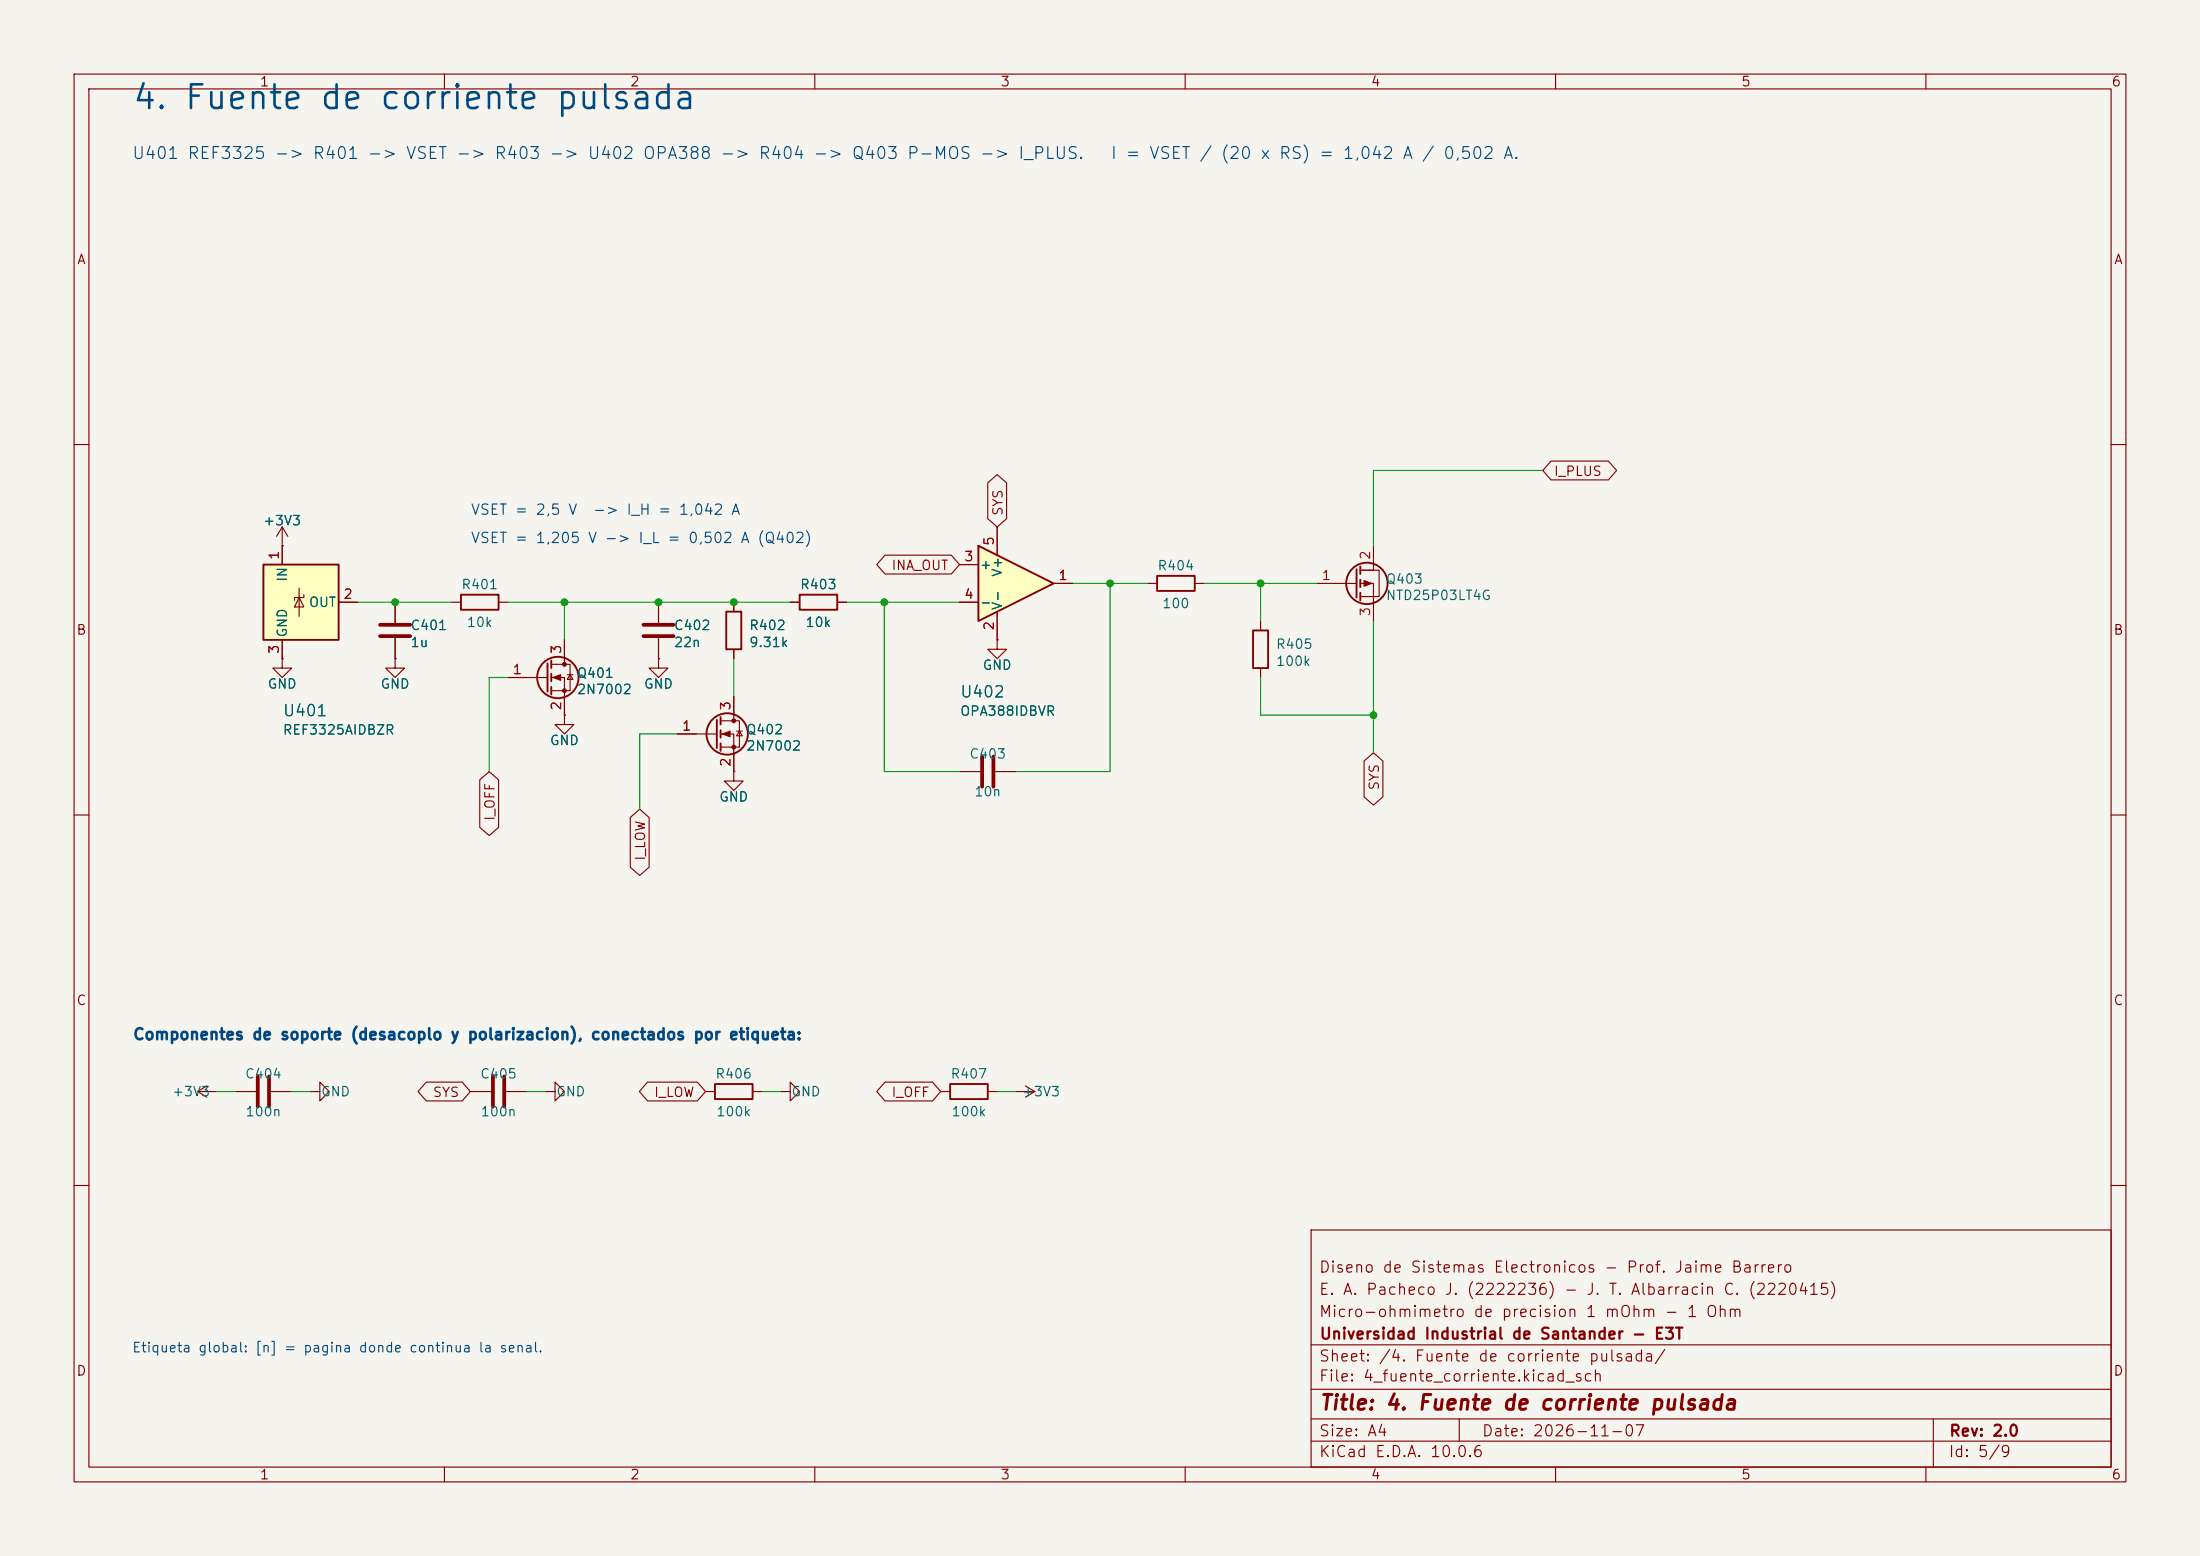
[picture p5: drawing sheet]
(kicad_sch
 (version 20260306)
 (generator "eeschema")
 (generator_version "10.0")
 (paper "A4")
 (title_block
  (title "4. Fuente de corriente pulsada")
  (date "2026-11-07")
  (rev "2.0")
  (company "Universidad Industrial de Santander - E3T")
  (comment 1 "Micro-ohmimetro de precision 1 mOhm - 1 Ohm")
  (comment 2 "E. A. Pacheco J. (2222236) - J. T. Albarracin C. (2220415)")
  (comment 3 "Diseno de Sistemas Electronicos - Prof. Jaime Barrero"))
 (lib_symbols
  (symbol "Reference_Voltage:REF3025"
   (pin_names
    (offset 0.254)) (exclude_from_sim no) (in_bom yes) (on_board yes)
   (in_pos_files yes)
   (duplicate_pin_numbers_are_jumpers no)
   (property "Reference" "U" (at 0 6.35 0) (show_name no) (do_not_autoplace no) (effects (font (size 1.27 1.27))))
   (property "Value" "REF3025" (at 2.54 -6.35 0) (show_name no) (do_not_autoplace no) (effects (font (size 1.27 1.27)
    (italic yes))))
   (property "Footprint" "Package_TO_SOT_SMD:SOT-23" (at 0 -11.43 0) (show_name no) (do_not_autoplace no) (hide yes) (effects (font (size 1.27 1.27)
    (italic yes))))
   (property "Datasheet" "http://www.ti.com/lit/ds/symlink/ref3033.pdf" (at 2.54 -8.89 0) (show_name no) (do_not_autoplace no) (hide yes) (effects (font (size 1.27 1.27)
    (italic yes))))
   (property "Description" "2.500V 50-ppm/°C Max, 50-μA, CMOS Voltage Reference, SOT-23-3" (at 0 0 0) (show_name no) (do_not_autoplace no) (hide yes) (effects (font (size 1.27 1.27))))
   (symbol "REF3025_0_1"
    (rectangle (start -5.08 5.08) (end 5.08 -5.08) (stroke (width 0.254) (type default)) (fill (type background)))
    (polyline (pts (xy -0.889 -0.635) (xy 0.381 -0.635) (xy -0.254 0.635) (xy -0.889 -0.635)) (stroke (width 0) (type default)) (fill (type none)))
    (polyline (pts (xy -0.254 1.905) (xy -0.254 -1.905)) (stroke (width 0) (type default)) (fill (type none)))
    (polyline (pts (xy 0.381 1.016) (xy 0.381 0.635) (xy -0.889 0.635) (xy -0.889 0.254)) (stroke (width 0) (type default)) (fill (type none))))
   (symbol "REF3025_1_1"
    (pin power_in line (at -2.54 7.62 270) (length 2.54) (name "IN" (effects (font (size 1.27 1.27)))) (number "1" (effects (font (size 1.27 1.27)))))
    (pin power_out line (at 7.62 0 180) (length 2.54) (name "OUT" (effects (font (size 1.27 1.27)))) (number "2" (effects (font (size 1.27 1.27)))))
    (pin power_in line (at -2.54 -7.62 90) (length 2.54) (name "GND" (effects (font (size 1.27 1.27)))) (number "3" (effects (font (size 1.27 1.27))))))
   (embedded_fonts no))
  (symbol "power:+3V3"
   (power global)
   (pin_numbers (hide yes))
   (pin_names
    (offset 0) (hide yes)) (exclude_from_sim no) (in_bom yes) (on_board yes)
   (in_pos_files yes)
   (duplicate_pin_numbers_are_jumpers no)
   (property "Reference" "#PWR" (at 0 -3.81 0) (show_name no) (do_not_autoplace no) (hide yes) (effects (font (size 1.27 1.27))))
   (property "Value" "+3V3" (at 0 3.556 0) (show_name no) (do_not_autoplace no) (effects (font (size 1.27 1.27))))
   (property "Footprint" "" (at 0 0 0) (show_name no) (do_not_autoplace no) (hide yes) (effects (font (size 1.27 1.27))))
   (property "Datasheet" "" (at 0 0 0) (show_name no) (do_not_autoplace no) (hide yes) (effects (font (size 1.27 1.27))))
   (property "Description" "Power symbol creates a global label with name \"+3V3\"" (at 0 0 0) (show_name no) (do_not_autoplace no) (hide yes) (effects (font (size 1.27 1.27))))
   (symbol "+3V3_0_1"
    (polyline (pts (xy -0.762 1.27) (xy 0 2.54)) (stroke (width 0) (type default)) (fill (type none)))
    (polyline (pts (xy 0 2.54) (xy 0.762 1.27)) (stroke (width 0) (type default)) (fill (type none)))
    (polyline (pts (xy 0 0) (xy 0 2.54)) (stroke (width 0) (type default)) (fill (type none))))
   (symbol "+3V3_1_1"
    (pin power_in line (at 0 0 90) (length 0) (name "" (effects (font (size 1.27 1.27)))) (number "1" (effects (font (size 1.27 1.27))))))
   (embedded_fonts no))
  (symbol "power:GND"
   (power global)
   (pin_numbers (hide yes))
   (pin_names
    (offset 0) (hide yes)) (exclude_from_sim no) (in_bom yes) (on_board yes)
   (in_pos_files yes)
   (duplicate_pin_numbers_are_jumpers no)
   (property "Reference" "#PWR" (at 0 -6.35 0) (show_name no) (do_not_autoplace no) (hide yes) (effects (font (size 1.27 1.27))))
   (property "Value" "GND" (at 0 -3.81 0) (show_name no) (do_not_autoplace no) (effects (font (size 1.27 1.27))))
   (property "Footprint" "" (at 0 0 0) (show_name no) (do_not_autoplace no) (hide yes) (effects (font (size 1.27 1.27))))
   (property "Datasheet" "" (at 0 0 0) (show_name no) (do_not_autoplace no) (hide yes) (effects (font (size 1.27 1.27))))
   (property "Description" "Power symbol creates a global label with name \"GND\" , ground" (at 0 0 0) (show_name no) (do_not_autoplace no) (hide yes) (effects (font (size 1.27 1.27))))
   (symbol "GND_0_1"
    (polyline (pts (xy 0 0) (xy 0 -1.27) (xy 1.27 -1.27) (xy 0 -2.54) (xy -1.27 -1.27) (xy 0 -1.27)) (stroke (width 0) (type default)) (fill (type none))))
   (symbol "GND_1_1"
    (pin power_in line (at 0 0 270) (length 0) (name "" (effects (font (size 1.27 1.27)))) (number "1" (effects (font (size 1.27 1.27))))))
   (embedded_fonts no))
  (symbol "Device:C"
   (pin_numbers (hide yes))
   (pin_names
    (offset 0.254)) (exclude_from_sim no) (in_bom yes) (on_board yes)
   (in_pos_files yes)
   (duplicate_pin_numbers_are_jumpers no)
   (property "Reference" "C" (at 0.635 2.54 0) (show_name no) (do_not_autoplace no) (effects (font (size 1.27 1.27)) (justify left)))
   (property "Value" "C" (at 0.635 -2.54 0) (show_name no) (do_not_autoplace no) (effects (font (size 1.27 1.27)) (justify left)))
   (property "Footprint" "" (at 0.9652 -3.81 0) (show_name no) (do_not_autoplace no) (hide yes) (effects (font (size 1.27 1.27))))
   (property "Datasheet" "" (at 0 0 0) (show_name no) (do_not_autoplace no) (hide yes) (effects (font (size 1.27 1.27))))
   (property "Description" "Unpolarized capacitor" (at 0 0 0) (show_name no) (do_not_autoplace no) (hide yes) (effects (font (size 1.27 1.27))))
   (symbol "C_0_1"
    (polyline (pts (xy -2.032 0.762) (xy 2.032 0.762)) (stroke (width 0.508) (type default)) (fill (type none)))
    (polyline (pts (xy -2.032 -0.762) (xy 2.032 -0.762)) (stroke (width 0.508) (type default)) (fill (type none))))
   (symbol "C_1_1"
    (pin passive line (at 0 3.81 270) (length 2.794) (name "" (effects (font (size 1.27 1.27)))) (number "1" (effects (font (size 1.27 1.27)))))
    (pin passive line (at 0 -3.81 90) (length 2.794) (name "" (effects (font (size 1.27 1.27)))) (number "2" (effects (font (size 1.27 1.27))))))
   (embedded_fonts no))
  (symbol "Device:R"
   (pin_numbers (hide yes))
   (pin_names
    (offset 0)) (exclude_from_sim no) (in_bom yes) (on_board yes)
   (in_pos_files yes)
   (duplicate_pin_numbers_are_jumpers no)
   (property "Reference" "R" (at 2.032 0 90) (show_name no) (do_not_autoplace no) (effects (font (size 1.27 1.27))))
   (property "Value" "R" (at 0 0 90) (show_name no) (do_not_autoplace no) (effects (font (size 1.27 1.27))))
   (property "Footprint" "" (at -1.778 0 90) (show_name no) (do_not_autoplace no) (hide yes) (effects (font (size 1.27 1.27))))
   (property "Datasheet" "" (at 0 0 0) (show_name no) (do_not_autoplace no) (hide yes) (effects (font (size 1.27 1.27))))
   (property "Description" "Resistor" (at 0 0 0) (show_name no) (do_not_autoplace no) (hide yes) (effects (font (size 1.27 1.27))))
   (symbol "R_0_1"
    (rectangle (start -1.016 -2.54) (end 1.016 2.54) (stroke (width 0.254) (type default)) (fill (type none))))
   (symbol "R_1_1"
    (pin passive line (at 0 3.81 270) (length 1.27) (name "" (effects (font (size 1.27 1.27)))) (number "1" (effects (font (size 1.27 1.27)))))
    (pin passive line (at 0 -3.81 90) (length 1.27) (name "" (effects (font (size 1.27 1.27)))) (number "2" (effects (font (size 1.27 1.27))))))
   (embedded_fonts no))
  (symbol "Transistor_FET:2N7002"
   (pin_names
    (offset 0) (hide yes)) (exclude_from_sim no) (in_bom yes) (on_board yes)
   (in_pos_files yes)
   (duplicate_pin_numbers_are_jumpers no)
   (property "Reference" "Q" (at 5.08 1.905 0) (show_name no) (do_not_autoplace no) (effects (font (size 1.27 1.27)) (justify left)))
   (property "Value" "2N7002" (at 5.08 0 0) (show_name no) (do_not_autoplace no) (effects (font (size 1.27 1.27)) (justify left)))
   (property "Footprint" "Package_TO_SOT_SMD:SOT-23" (at 5.08 -1.905 0) (show_name no) (do_not_autoplace no) (hide yes) (effects (font (size 1.27 1.27)
    (italic yes)) (justify left)))
   (property "Datasheet" "https://www.onsemi.com/pub/Collateral/NDS7002A-D.PDF" (at 5.08 -3.81 0) (show_name no) (do_not_autoplace no) (hide yes) (effects (font (size 1.27 1.27)) (justify left)))
   (property "Description" "0.115A Id, 60V Vds, N-Channel MOSFET, SOT-23" (at 0 0 0) (show_name no) (do_not_autoplace no) (hide yes) (effects (font (size 1.27 1.27))))
   (symbol "2N7002_0_1"
    (polyline (pts (xy 0.254 1.905) (xy 0.254 -1.905)) (stroke (width 0.254) (type default)) (fill (type none)))
    (polyline (pts (xy 0.254 0) (xy -2.54 0)) (stroke (width 0) (type default)) (fill (type none)))
    (polyline (pts (xy 0.762 2.286) (xy 0.762 1.27)) (stroke (width 0.254) (type default)) (fill (type none)))
    (polyline (pts (xy 0.762 0.508) (xy 0.762 -0.508)) (stroke (width 0.254) (type default)) (fill (type none)))
    (polyline (pts (xy 0.762 -1.27) (xy 0.762 -2.286)) (stroke (width 0.254) (type default)) (fill (type none)))
    (polyline (pts (xy 0.762 -1.778) (xy 3.302 -1.778) (xy 3.302 1.778) (xy 0.762 1.778)) (stroke (width 0) (type default)) (fill (type none)))
    (polyline (pts (xy 1.016 0) (xy 2.032 0.381) (xy 2.032 -0.381) (xy 1.016 0)) (stroke (width 0) (type default)) (fill (type outline)))
    (circle (center 1.651 0) (radius 2.794) (stroke (width 0.254) (type default)) (fill (type none)))
    (polyline (pts (xy 2.54 2.54) (xy 2.54 1.778)) (stroke (width 0) (type default)) (fill (type none)))
    (circle (center 2.54 1.778) (radius 0.254) (stroke (width 0) (type default)) (fill (type outline)))
    (circle (center 2.54 -1.778) (radius 0.254) (stroke (width 0) (type default)) (fill (type outline)))
    (polyline (pts (xy 2.54 -2.54) (xy 2.54 0) (xy 0.762 0)) (stroke (width 0) (type default)) (fill (type none)))
    (polyline (pts (xy 2.921 0.381) (xy 3.683 0.381)) (stroke (width 0) (type default)) (fill (type none)))
    (polyline (pts (xy 3.302 0.381) (xy 2.921 -0.254) (xy 3.683 -0.254) (xy 3.302 0.381)) (stroke (width 0) (type default)) (fill (type none))))
   (symbol "2N7002_1_1"
    (pin input line (at -5.08 0 0) (length 2.54) (name "G" (effects (font (size 1.27 1.27)))) (number "1" (effects (font (size 1.27 1.27)))))
    (pin passive line (at 2.54 -5.08 90) (length 2.54) (name "S" (effects (font (size 1.27 1.27)))) (number "2" (effects (font (size 1.27 1.27)))))
    (pin passive line (at 2.54 5.08 270) (length 2.54) (name "D" (effects (font (size 1.27 1.27)))) (number "3" (effects (font (size 1.27 1.27))))))
   (embedded_fonts no))
  (symbol "Amplifier_Operational:OPA333xxDBV"
   (pin_names
    (offset 0.127)) (exclude_from_sim no) (in_bom yes) (on_board yes)
   (in_pos_files yes)
   (duplicate_pin_numbers_are_jumpers no)
   (property "Reference" "U" (at -1.27 6.35 0) (show_name no) (do_not_autoplace no) (effects (font (size 1.27 1.27)) (justify left)))
   (property "Value" "OPA333xxDBV" (at -1.27 3.81 0) (show_name no) (do_not_autoplace no) (effects (font (size 1.27 1.27)) (justify left)))
   (property "Footprint" "Package_TO_SOT_SMD:SOT-23-5" (at -2.54 -5.08 0) (show_name no) (do_not_autoplace no) (hide yes) (effects (font (size 1.27 1.27)) (justify left)))
   (property "Datasheet" "http://www.ti.com/lit/ds/symlink/opa333.pdf" (at 0 5.08 0) (show_name no) (do_not_autoplace no) (hide yes) (effects (font (size 1.27 1.27))))
   (property "Description" "Single 1.8V, microPower, CMOS Operational Amplifiers, Zero-Drift Series, SOT-23-5" (at 0 0 0) (show_name no) (do_not_autoplace no) (hide yes) (effects (font (size 1.27 1.27))))
   (symbol "OPA333xxDBV_0_1"
    (polyline (pts (xy -5.08 5.08) (xy 5.08 0) (xy -5.08 -5.08) (xy -5.08 5.08)) (stroke (width 0.254) (type default)) (fill (type background)))
    (pin power_in line (at -2.54 -7.62 90) (length 3.81) (name "V-" (effects (font (size 1.27 1.27)))) (number "2" (effects (font (size 1.27 1.27)))))
    (pin power_in line (at -2.54 7.62 270) (length 3.81) (name "V+" (effects (font (size 1.27 1.27)))) (number "5" (effects (font (size 1.27 1.27))))))
   (symbol "OPA333xxDBV_1_1"
    (pin output line (at 7.62 0 180) (length 2.54) (name "" (effects (font (size 1.27 1.27)))) (number "1" (effects (font (size 1.27 1.27)))))
    (pin input line (at -7.62 2.54 0) (length 2.54) (name "+" (effects (font (size 1.27 1.27)))) (number "3" (effects (font (size 1.27 1.27)))))
    (pin input line (at -7.62 -2.54 0) (length 2.54) (name "-" (effects (font (size 1.27 1.27)))) (number "4" (effects (font (size 1.27 1.27))))))
   (embedded_fonts no))
  (symbol "microohm:Q_PMOS_GDS_DPAK"
   (pin_names
    (offset 0) (hide yes)) (exclude_from_sim no) (in_bom yes) (on_board yes)
   (in_pos_files yes)
   (duplicate_pin_numbers_are_jumpers no)
   (property "Reference" "Q" (at 5.08 1.27 0) (show_name no) (do_not_autoplace no) (effects (font (size 1.27 1.27))))
   (property "Value" "NTD25P03LT4G" (at 5.08 -1.27 0) (show_name no) (do_not_autoplace no) (effects (font (size 1.27 1.27))))
   (property "Footprint" "Package_TO_SOT_SMD:TO-252-2" (at 5.08 -3.81 0) (show_name no) (do_not_autoplace no) (hide yes) (effects (font (size 1.27 1.27))))
   (property "Datasheet" "https://www.onsemi.com/pdf/datasheet/ntd25p03l-d.pdf" (at 5.08 -6.35 0) (show_name no) (do_not_autoplace no) (hide yes) (effects (font (size 1.27 1.27))))
   (property "Description" "P-MOSFET -30 V, logic level, DPAK (1=G, 2=D/tab, 3=S)" (at 0 0 0) (show_name no) (do_not_autoplace no) (hide yes) (effects (font (size 1.27 1.27))))
   (symbol "Q_PMOS_GDS_DPAK_0_1"
    (polyline (pts (xy 0.254 1.905) (xy 0.254 -1.905)) (stroke (width 0.254) (type default)) (fill (type none)))
    (polyline (pts (xy 0.254 0) (xy -2.54 0)) (stroke (width 0) (type default)) (fill (type none)))
    (polyline (pts (xy 0.762 2.286) (xy 0.762 1.27)) (stroke (width 0.254) (type default)) (fill (type none)))
    (polyline (pts (xy 0.762 0.508) (xy 0.762 -0.508)) (stroke (width 0.254) (type default)) (fill (type none)))
    (polyline (pts (xy 0.762 -1.27) (xy 0.762 -2.286)) (stroke (width 0.254) (type default)) (fill (type none)))
    (polyline (pts (xy 0.762 -1.778) (xy 3.302 -1.778) (xy 3.302 1.778) (xy 0.762 1.778)) (stroke (width 0) (type default)) (fill (type none)))
    (circle (center 1.651 0) (radius 2.794) (stroke (width 0.254) (type default)) (fill (type none)))
    (polyline (pts (xy 2.286 0) (xy 1.27 0.381) (xy 1.27 -0.381) (xy 2.286 0)) (stroke (width 0) (type default)) (fill (type outline)))
    (polyline (pts (xy 2.54 2.54) (xy 2.54 1.778) (xy 0.762 1.778)) (stroke (width 0) (type default)) (fill (type none)))
    (polyline (pts (xy 2.54 -2.54) (xy 2.54 0) (xy 0.762 0)) (stroke (width 0) (type default)) (fill (type none))))
   (symbol "Q_PMOS_GDS_DPAK_1_1"
    (pin input line (at -5.08 0 0) (length 2.54) (name "G" (effects (font (size 1.27 1.27)))) (number "1" (effects (font (size 1.27 1.27)))))
    (pin passive line (at 2.54 5.08 270) (length 2.54) (name "D" (effects (font (size 1.27 1.27)))) (number "2" (effects (font (size 1.27 1.27)))))
    (pin passive line (at 2.54 -5.08 90) (length 2.54) (name "S" (effects (font (size 1.27 1.27)))) (number "3" (effects (font (size 1.27 1.27))))))
   (embedded_fonts no)))
 (junction
  (at 53.340 81.280)
  (diameter 0)
  (color 0 0 0 0))
 (junction
  (at 76.200 81.280)
  (diameter 0)
  (color 0 0 0 0))
 (junction
  (at 119.380 81.280)
  (diameter 0)
  (color 0 0 0 0))
 (junction
  (at 149.860 78.740)
  (diameter 0)
  (color 0 0 0 0))
 (junction
  (at 170.180 78.740)
  (diameter 0)
  (color 0 0 0 0))
 (junction
  (at 185.420 96.520)
  (diameter 0)
  (color 0 0 0 0))
 (junction
  (at 88.900 81.280)
  (diameter 0)
  (color 0 0 0 0))
 (junction
  (at 99.060 81.280)
  (diameter 0)
  (color 0 0 0 0))
 (wire
  (pts (xy 48.260 81.280) (xy 53.340 81.280))
  (stroke (width 0) (type default)))
 (wire
  (pts (xy 68.580 81.280) (xy 76.200 81.280))
  (stroke (width 0) (type default)))
 (wire
  (pts (xy 76.200 86.360) (xy 76.200 81.280))
  (stroke (width 0) (type default)))
 (wire
  (pts (xy 68.580 91.440) (xy 66.040 91.440))
  (stroke (width 0) (type default)))
 (wire
  (pts (xy 66.040 91.440) (xy 66.040 104.140))
  (stroke (width 0) (type default)))
 (wire
  (pts (xy 99.060 88.900) (xy 99.060 93.980))
  (stroke (width 0) (type default)))
 (wire
  (pts (xy 91.440 99.060) (xy 86.360 99.060))
  (stroke (width 0) (type default)))
 (wire
  (pts (xy 86.360 99.060) (xy 86.360 109.220))
  (stroke (width 0) (type default)))
 (wire
  (pts (xy 114.300 81.280) (xy 119.380 81.280))
  (stroke (width 0) (type default)))
 (wire
  (pts (xy 119.380 81.280) (xy 119.380 104.140))
  (stroke (width 0) (type default)))
 (wire
  (pts (xy 119.380 104.140) (xy 129.540 104.140))
  (stroke (width 0) (type default)))
 (wire
  (pts (xy 137.160 104.140) (xy 149.860 104.140))
  (stroke (width 0) (type default)))
 (wire
  (pts (xy 149.860 104.140) (xy 149.860 78.740))
  (stroke (width 0) (type default)))
 (wire
  (pts (xy 144.780 78.740) (xy 149.860 78.740))
  (stroke (width 0) (type default)))
 (wire
  (pts (xy 162.560 78.740) (xy 170.180 78.740))
  (stroke (width 0) (type default)))
 (wire
  (pts (xy 170.180 78.740) (xy 170.180 83.820))
  (stroke (width 0) (type default)))
 (wire
  (pts (xy 185.420 73.660) (xy 185.420 63.500))
  (stroke (width 0) (type default)))
 (wire
  (pts (xy 185.420 63.500) (xy 208.280 63.500))
  (stroke (width 0) (type default)))
 (wire
  (pts (xy 185.420 83.820) (xy 185.420 96.520))
  (stroke (width 0) (type default)))
 (wire
  (pts (xy 170.180 91.440) (xy 170.180 96.520))
  (stroke (width 0) (type default)))
 (wire
  (pts (xy 170.180 96.520) (xy 185.420 96.520))
  (stroke (width 0) (type default)))
 (wire
  (pts (xy 53.340 81.280) (xy 60.960 81.280))
  (stroke (width 0) (type default)))
 (wire
  (pts (xy 76.200 81.280) (xy 88.900 81.280))
  (stroke (width 0) (type default)))
 (wire
  (pts (xy 119.380 81.280) (xy 129.540 81.280))
  (stroke (width 0) (type default)))
 (wire
  (pts (xy 149.860 78.740) (xy 154.940 78.740))
  (stroke (width 0) (type default)))
 (wire
  (pts (xy 170.180 78.740) (xy 177.800 78.740))
  (stroke (width 0) (type default)))
 (wire
  (pts (xy 185.420 96.520) (xy 185.420 101.600))
  (stroke (width 0) (type default)))
 (wire
  (pts (xy 99.060 81.280) (xy 106.680 81.280))
  (stroke (width 0) (type default)))
 (wire
  (pts (xy 88.900 81.280) (xy 99.060 81.280))
  (stroke (width 0) (type default)))
 (symbol
  (lib_id "Reference_Voltage:REF3025")
  (at 40.640 81.280 0)
  (unit 1)
  (body_style 1)
  (exclude_from_sim no)
  (in_bom yes)
  (on_board yes)
  (in_pos_files yes)
  (dnp no)
  (property "Reference" "U401" (at 38.100 95.900 0) (effects (font (size 1.524 1.524)) (justify left)))
  (property "Value" "REF3325AIDBZR" (at 38.100 98.500 0) (effects (font (size 1.27 1.27)) (justify left)))
  (property "Footprint" "Package_TO_SOT_SMD:SOT-23" (at 40.640 81.280 0) (hide yes) (effects (font (size 1.27 1.27))))
  (property "Datasheet" "https://www.ti.com/lit/ds/symlink/ref3325.pdf" (at 40.640 81.280 0) (hide yes) (effects (font (size 1.27 1.27))))
  (property "Description" "Referencia 2,5 V +-0,15 %, 30 ppm/C" (at 40.640 81.280 0) (hide yes) (effects (font (size 1.27 1.27))))
  (property "MPN" "REF3325AIDBZR" (at 40.640 81.280 0) (hide yes) (effects (font (size 1.27 1.27))))
  (pin "1")
  (pin "2")
  (pin "3"))
 (symbol
  (lib_id "power:+3V3")
  (at 38.100 73.660 0)
  (unit 1)
  (body_style 1)
  (exclude_from_sim no)
  (in_bom no)
  (on_board yes)
  (in_pos_files yes)
  (dnp no)
  (property "Reference" "#PWR042" (at 38.100 73.660 0) (hide yes) (effects (font (size 1.27 1.27))))
  (property "Value" "+3V3" (at 38.100 70.260 0) (effects (font (size 1.27 1.27))))
  (property "Footprint" "" (at 38.100 73.660 0) (hide yes) (effects (font (size 1.27 1.27))))
  (property "Datasheet" "" (at 38.100 73.660 0) (hide yes) (effects (font (size 1.27 1.27))))
  (property "Description" "" (at 38.100 73.660 0) (hide yes) (effects (font (size 1.27 1.27))))
  (pin "1"))
 (symbol
  (lib_id "power:GND")
  (at 38.100 88.900 0)
  (unit 1)
  (body_style 1)
  (exclude_from_sim no)
  (in_bom no)
  (on_board yes)
  (in_pos_files yes)
  (dnp no)
  (property "Reference" "#PWR043" (at 38.100 88.900 0) (hide yes) (effects (font (size 1.27 1.27))))
  (property "Value" "GND" (at 38.100 92.300 0) (effects (font (size 1.27 1.27))))
  (property "Footprint" "" (at 38.100 88.900 0) (hide yes) (effects (font (size 1.27 1.27))))
  (property "Datasheet" "" (at 38.100 88.900 0) (hide yes) (effects (font (size 1.27 1.27))))
  (property "Description" "" (at 38.100 88.900 0) (hide yes) (effects (font (size 1.27 1.27))))
  (pin "1"))
 (symbol
  (lib_id "Device:C")
  (at 53.340 85.090 0)
  (unit 1)
  (body_style 1)
  (exclude_from_sim no)
  (in_bom yes)
  (on_board yes)
  (in_pos_files yes)
  (dnp no)
  (property "Reference" "C401" (at 55.340 84.390 0) (effects (font (size 1.27 1.27)) (justify left)))
  (property "Value" "1u" (at 55.340 86.690 0) (effects (font (size 1.27 1.27)) (justify left)))
  (property "Footprint" "Capacitor_SMD:C_0603_1608Metric" (at 53.340 85.090 0) (hide yes) (effects (font (size 1.27 1.27))))
  (property "Datasheet" "" (at 53.340 85.090 0) (hide yes) (effects (font (size 1.27 1.27))))
  (property "Description" "X7R" (at 53.340 85.090 0) (hide yes) (effects (font (size 1.27 1.27))))
  (pin "1")
  (pin "2"))
 (symbol
  (lib_id "power:GND")
  (at 53.340 88.900 0)
  (unit 1)
  (body_style 1)
  (exclude_from_sim no)
  (in_bom no)
  (on_board yes)
  (in_pos_files yes)
  (dnp no)
  (property "Reference" "#PWR044" (at 53.340 88.900 0) (hide yes) (effects (font (size 1.27 1.27))))
  (property "Value" "GND" (at 53.340 92.300 0) (effects (font (size 1.27 1.27))))
  (property "Footprint" "" (at 53.340 88.900 0) (hide yes) (effects (font (size 1.27 1.27))))
  (property "Datasheet" "" (at 53.340 88.900 0) (hide yes) (effects (font (size 1.27 1.27))))
  (property "Description" "" (at 53.340 88.900 0) (hide yes) (effects (font (size 1.27 1.27))))
  (pin "1"))
 (symbol
  (lib_id "Device:R")
  (at 64.770 81.280 90)
  (unit 1)
  (body_style 1)
  (exclude_from_sim no)
  (in_bom yes)
  (on_board yes)
  (in_pos_files yes)
  (dnp no)
  (property "Reference" "R401" (at 64.770 78.880 270) (effects (font (size 1.27 1.27))))
  (property "Value" "10k" (at 64.770 83.980 270) (effects (font (size 1.27 1.27))))
  (property "Footprint" "Resistor_SMD:R_0603_1608Metric" (at 64.770 81.280 270) (hide yes) (effects (font (size 1.27 1.27))))
  (property "Datasheet" "" (at 64.770 81.280 270) (hide yes) (effects (font (size 1.27 1.27))))
  (property "Description" "Thin film 0,1 % (R_VSET)" (at 64.770 81.280 270) (hide yes) (effects (font (size 1.27 1.27))))
  (pin "1")
  (pin "2"))
 (symbol
  (lib_id "Transistor_FET:2N7002")
  (at 73.660 91.440 0)
  (unit 1)
  (body_style 1)
  (exclude_from_sim no)
  (in_bom yes)
  (on_board yes)
  (in_pos_files yes)
  (dnp no)
  (property "Reference" "Q401" (at 77.800 90.840 0) (effects (font (size 1.27 1.27)) (justify left)))
  (property "Value" "2N7002" (at 77.800 93.040 0) (effects (font (size 1.27 1.27)) (justify left)))
  (property "Footprint" "Package_TO_SOT_SMD:SOT-23" (at 73.660 91.440 0) (hide yes) (effects (font (size 1.27 1.27))))
  (property "Datasheet" "https://www.onsemi.com/pdf/datasheet/nds7002a-d.pdf" (at 73.660 91.440 0) (hide yes) (effects (font (size 1.27 1.27))))
  (property "Description" "Q_OFF: corriente apagada por defecto" (at 73.660 91.440 0) (hide yes) (effects (font (size 1.27 1.27))))
  (property "MPN" "2N7002" (at 73.660 91.440 0) (hide yes) (effects (font (size 1.27 1.27))))
  (pin "1")
  (pin "2")
  (pin "3"))
 (symbol
  (lib_id "power:GND")
  (at 76.200 96.520 0)
  (unit 1)
  (body_style 1)
  (exclude_from_sim no)
  (in_bom no)
  (on_board yes)
  (in_pos_files yes)
  (dnp no)
  (property "Reference" "#PWR045" (at 76.200 96.520 0) (hide yes) (effects (font (size 1.27 1.27))))
  (property "Value" "GND" (at 76.200 99.920 0) (effects (font (size 1.27 1.27))))
  (property "Footprint" "" (at 76.200 96.520 0) (hide yes) (effects (font (size 1.27 1.27))))
  (property "Datasheet" "" (at 76.200 96.520 0) (hide yes) (effects (font (size 1.27 1.27))))
  (property "Description" "" (at 76.200 96.520 0) (hide yes) (effects (font (size 1.27 1.27))))
  (pin "1"))
 (symbol
  (lib_id "Device:C")
  (at 88.900 85.090 0)
  (unit 1)
  (body_style 1)
  (exclude_from_sim no)
  (in_bom yes)
  (on_board yes)
  (in_pos_files yes)
  (dnp no)
  (property "Reference" "C402" (at 90.900 84.390 0) (effects (font (size 1.27 1.27)) (justify left)))
  (property "Value" "22n" (at 90.900 86.690 0) (effects (font (size 1.27 1.27)) (justify left)))
  (property "Footprint" "Capacitor_SMD:C_0603_1608Metric" (at 88.900 85.090 0) (hide yes) (effects (font (size 1.27 1.27))))
  (property "Datasheet" "" (at 88.900 85.090 0) (hide yes) (effects (font (size 1.27 1.27))))
  (property "Description" "C0G (arranque suave)" (at 88.900 85.090 0) (hide yes) (effects (font (size 1.27 1.27))))
  (pin "1")
  (pin "2"))
 (symbol
  (lib_id "power:GND")
  (at 88.900 88.900 0)
  (unit 1)
  (body_style 1)
  (exclude_from_sim no)
  (in_bom no)
  (on_board yes)
  (in_pos_files yes)
  (dnp no)
  (property "Reference" "#PWR046" (at 88.900 88.900 0) (hide yes) (effects (font (size 1.27 1.27))))
  (property "Value" "GND" (at 88.900 92.300 0) (effects (font (size 1.27 1.27))))
  (property "Footprint" "" (at 88.900 88.900 0) (hide yes) (effects (font (size 1.27 1.27))))
  (property "Datasheet" "" (at 88.900 88.900 0) (hide yes) (effects (font (size 1.27 1.27))))
  (property "Description" "" (at 88.900 88.900 0) (hide yes) (effects (font (size 1.27 1.27))))
  (pin "1"))
 (symbol
  (lib_id "Device:R")
  (at 99.060 85.090 0)
  (unit 1)
  (body_style 1)
  (exclude_from_sim no)
  (in_bom yes)
  (on_board yes)
  (in_pos_files yes)
  (dnp no)
  (property "Reference" "R402" (at 101.060 84.390 0) (effects (font (size 1.27 1.27)) (justify left)))
  (property "Value" "9.31k" (at 101.060 86.690 0) (effects (font (size 1.27 1.27)) (justify left)))
  (property "Footprint" "Resistor_SMD:R_0603_1608Metric" (at 99.060 85.090 0) (hide yes) (effects (font (size 1.27 1.27))))
  (property "Datasheet" "" (at 99.060 85.090 0) (hide yes) (effects (font (size 1.27 1.27))))
  (property "Description" "Nivel I_L" (at 99.060 85.090 0) (hide yes) (effects (font (size 1.27 1.27))))
  (pin "1")
  (pin "2"))
 (symbol
  (lib_id "Transistor_FET:2N7002")
  (at 96.520 99.060 0)
  (unit 1)
  (body_style 1)
  (exclude_from_sim no)
  (in_bom yes)
  (on_board yes)
  (in_pos_files yes)
  (dnp no)
  (property "Reference" "Q402" (at 100.660 98.460 0) (effects (font (size 1.27 1.27)) (justify left)))
  (property "Value" "2N7002" (at 100.660 100.660 0) (effects (font (size 1.27 1.27)) (justify left)))
  (property "Footprint" "Package_TO_SOT_SMD:SOT-23" (at 96.520 99.060 0) (hide yes) (effects (font (size 1.27 1.27))))
  (property "Datasheet" "https://www.onsemi.com/pdf/datasheet/nds7002a-d.pdf" (at 96.520 99.060 0) (hide yes) (effects (font (size 1.27 1.27))))
  (property "Description" "Q_LOW: selecciona I_L" (at 96.520 99.060 0) (hide yes) (effects (font (size 1.27 1.27))))
  (property "MPN" "2N7002" (at 96.520 99.060 0) (hide yes) (effects (font (size 1.27 1.27))))
  (pin "1")
  (pin "2")
  (pin "3"))
 (symbol
  (lib_id "power:GND")
  (at 99.060 104.140 0)
  (unit 1)
  (body_style 1)
  (exclude_from_sim no)
  (in_bom no)
  (on_board yes)
  (in_pos_files yes)
  (dnp no)
  (property "Reference" "#PWR047" (at 99.060 104.140 0) (hide yes) (effects (font (size 1.27 1.27))))
  (property "Value" "GND" (at 99.060 107.540 0) (effects (font (size 1.27 1.27))))
  (property "Footprint" "" (at 99.060 104.140 0) (hide yes) (effects (font (size 1.27 1.27))))
  (property "Datasheet" "" (at 99.060 104.140 0) (hide yes) (effects (font (size 1.27 1.27))))
  (property "Description" "" (at 99.060 104.140 0) (hide yes) (effects (font (size 1.27 1.27))))
  (pin "1"))
 (symbol
  (lib_id "Device:R")
  (at 110.490 81.280 90)
  (unit 1)
  (body_style 1)
  (exclude_from_sim no)
  (in_bom yes)
  (on_board yes)
  (in_pos_files yes)
  (dnp no)
  (property "Reference" "R403" (at 110.490 78.880 270) (effects (font (size 1.27 1.27))))
  (property "Value" "10k" (at 110.490 83.980 270) (effects (font (size 1.27 1.27))))
  (property "Footprint" "Resistor_SMD:R_0603_1608Metric" (at 110.490 81.280 270) (hide yes) (effects (font (size 1.27 1.27))))
  (property "Datasheet" "" (at 110.490 81.280 270) (hide yes) (effects (font (size 1.27 1.27))))
  (property "Description" "Thin film 0,1 % (integrador)" (at 110.490 81.280 270) (hide yes) (effects (font (size 1.27 1.27))))
  (pin "1")
  (pin "2"))
 (symbol
  (lib_id "Amplifier_Operational:OPA333xxDBV")
  (at 137.160 78.740 0)
  (unit 1)
  (body_style 1)
  (exclude_from_sim no)
  (in_bom yes)
  (on_board yes)
  (in_pos_files yes)
  (dnp no)
  (property "Reference" "U402" (at 129.540 93.360 0) (effects (font (size 1.524 1.524)) (justify left)))
  (property "Value" "OPA388IDBVR" (at 129.540 95.960 0) (effects (font (size 1.27 1.27)) (justify left)))
  (property "Footprint" "Package_TO_SOT_SMD:SOT-23-5" (at 137.160 78.740 0) (hide yes) (effects (font (size 1.27 1.27))))
  (property "Datasheet" "https://www.ti.com/lit/ds/symlink/opa388.pdf" (at 137.160 78.740 0) (hide yes) (effects (font (size 1.27 1.27))))
  (property "Description" "Lazo zero-drift" (at 137.160 78.740 0) (hide yes) (effects (font (size 1.27 1.27))))
  (property "MPN" "OPA388IDBVR" (at 137.160 78.740 0) (hide yes) (effects (font (size 1.27 1.27))))
  (pin "1")
  (pin "2")
  (pin "3")
  (pin "4")
  (pin "5"))
 (symbol
  (lib_id "power:GND")
  (at 134.620 86.360 0)
  (unit 1)
  (body_style 1)
  (exclude_from_sim no)
  (in_bom no)
  (on_board yes)
  (in_pos_files yes)
  (dnp no)
  (property "Reference" "#PWR048" (at 134.620 86.360 0) (hide yes) (effects (font (size 1.27 1.27))))
  (property "Value" "GND" (at 134.620 89.760 0) (effects (font (size 1.27 1.27))))
  (property "Footprint" "" (at 134.620 86.360 0) (hide yes) (effects (font (size 1.27 1.27))))
  (property "Datasheet" "" (at 134.620 86.360 0) (hide yes) (effects (font (size 1.27 1.27))))
  (property "Description" "" (at 134.620 86.360 0) (hide yes) (effects (font (size 1.27 1.27))))
  (pin "1"))
 (global_label "SYS"
  (shape bidirectional)
  (at 134.620 71.120 90)
  (effects (font (size 1.27 1.27)) (justify left))
  (property "Intersheetrefs" "${INTERSHEET_REFS}" (at 134.620 64.420 90) (effects (font (size 1.0 1.0) italic) (justify left))))
 (global_label "INA_OUT"
  (shape bidirectional)
  (at 129.540 76.200 180)
  (effects (font (size 1.27 1.27)) (justify right))
  (property "Intersheetrefs" "${INTERSHEET_REFS}" (at 118.440 76.200 180) (effects (font (size 1.0 1.0) italic) (justify right))))
 (symbol
  (lib_id "Device:C")
  (at 133.350 104.140 90)
  (unit 1)
  (body_style 1)
  (exclude_from_sim no)
  (in_bom yes)
  (on_board yes)
  (in_pos_files yes)
  (dnp no)
  (property "Reference" "C403" (at 133.350 101.740 270) (effects (font (size 1.27 1.27))))
  (property "Value" "10n" (at 133.350 106.840 270) (effects (font (size 1.27 1.27))))
  (property "Footprint" "Capacitor_SMD:C_0603_1608Metric" (at 133.350 104.140 270) (hide yes) (effects (font (size 1.27 1.27))))
  (property "Datasheet" "" (at 133.350 104.140 270) (hide yes) (effects (font (size 1.27 1.27))))
  (property "Description" "C0G (integrador)" (at 133.350 104.140 270) (hide yes) (effects (font (size 1.27 1.27))))
  (pin "1")
  (pin "2"))
 (symbol
  (lib_id "Device:R")
  (at 158.750 78.740 90)
  (unit 1)
  (body_style 1)
  (exclude_from_sim no)
  (in_bom yes)
  (on_board yes)
  (in_pos_files yes)
  (dnp no)
  (property "Reference" "R404" (at 158.750 76.340 270) (effects (font (size 1.27 1.27))))
  (property "Value" "100" (at 158.750 81.440 270) (effects (font (size 1.27 1.27))))
  (property "Footprint" "Resistor_SMD:R_0603_1608Metric" (at 158.750 78.740 270) (hide yes) (effects (font (size 1.27 1.27))))
  (property "Datasheet" "" (at 158.750 78.740 270) (hide yes) (effects (font (size 1.27 1.27))))
  (property "Description" "Thick film 1 %" (at 158.750 78.740 270) (hide yes) (effects (font (size 1.27 1.27))))
  (pin "1")
  (pin "2"))
 (symbol
  (lib_id "microohm:Q_PMOS_GDS_DPAK")
  (at 182.880 78.740 0)
  (unit 1)
  (body_style 1)
  (exclude_from_sim no)
  (in_bom yes)
  (on_board yes)
  (in_pos_files yes)
  (dnp no)
  (property "Reference" "Q403" (at 187.020 78.140 0) (effects (font (size 1.27 1.27)) (justify left)))
  (property "Value" "NTD25P03LT4G" (at 187.020 80.340 0) (effects (font (size 1.27 1.27)) (justify left)))
  (property "Footprint" "Package_TO_SOT_SMD:TO-252-2" (at 182.880 78.740 0) (hide yes) (effects (font (size 1.27 1.27))))
  (property "Datasheet" "https://www.onsemi.com/pdf/datasheet/ntd25p03l-d.pdf" (at 182.880 78.740 0) (hide yes) (effects (font (size 1.27 1.27))))
  (property "Description" "P-MOS de paso (pulsos 3,5 W / 120 ms)" (at 182.880 78.740 0) (hide yes) (effects (font (size 1.27 1.27))))
  (property "MPN" "NTD25P03LT4G" (at 182.880 78.740 0) (hide yes) (effects (font (size 1.27 1.27))))
  (pin "1")
  (pin "2")
  (pin "3"))
 (symbol
  (lib_id "Device:R")
  (at 170.180 87.630 0)
  (unit 1)
  (body_style 1)
  (exclude_from_sim no)
  (in_bom yes)
  (on_board yes)
  (in_pos_files yes)
  (dnp no)
  (property "Reference" "R405" (at 172.180 86.930 0) (effects (font (size 1.27 1.27)) (justify left)))
  (property "Value" "100k" (at 172.180 89.230 0) (effects (font (size 1.27 1.27)) (justify left)))
  (property "Footprint" "Resistor_SMD:R_0603_1608Metric" (at 170.180 87.630 0) (hide yes) (effects (font (size 1.27 1.27))))
  (property "Datasheet" "" (at 170.180 87.630 0) (hide yes) (effects (font (size 1.27 1.27))))
  (property "Description" "Pull-up de gate" (at 170.180 87.630 0) (hide yes) (effects (font (size 1.27 1.27))))
  (pin "1")
  (pin "2"))
 (symbol
  (lib_id "Device:C")
  (at 35.560 147.320 90)
  (unit 1)
  (body_style 1)
  (exclude_from_sim no)
  (in_bom yes)
  (on_board yes)
  (in_pos_files yes)
  (dnp no)
  (property "Reference" "C404" (at 35.560 144.920 270) (effects (font (size 1.27 1.27))))
  (property "Value" "100n" (at 35.560 150.020 270) (effects (font (size 1.27 1.27))))
  (property "Footprint" "Capacitor_SMD:C_0603_1608Metric" (at 35.560 147.320 270) (hide yes) (effects (font (size 1.27 1.27))))
  (property "Datasheet" "" (at 35.560 147.320 270) (hide yes) (effects (font (size 1.27 1.27))))
  (property "Description" "X7R" (at 35.560 147.320 270) (hide yes) (effects (font (size 1.27 1.27))))
  (pin "1")
  (pin "2"))
 (wire
  (pts (xy 31.750 147.320) (xy 29.210 147.320))
  (stroke (width 0) (type default)))
 (symbol
  (lib_id "power:+3V3")
  (at 29.210 147.320 90)
  (unit 1)
  (body_style 1)
  (exclude_from_sim no)
  (in_bom no)
  (on_board yes)
  (in_pos_files yes)
  (dnp no)
  (property "Reference" "#PWR049" (at 29.210 147.320 270) (hide yes) (effects (font (size 1.27 1.27))))
  (property "Value" "+3V3" (at 25.810 147.320 270) (effects (font (size 1.27 1.27))))
  (property "Footprint" "" (at 29.210 147.320 270) (hide yes) (effects (font (size 1.27 1.27))))
  (property "Datasheet" "" (at 29.210 147.320 270) (hide yes) (effects (font (size 1.27 1.27))))
  (property "Description" "" (at 29.210 147.320 270) (hide yes) (effects (font (size 1.27 1.27))))
  (pin "1"))
 (wire
  (pts (xy 39.370 147.320) (xy 41.910 147.320))
  (stroke (width 0) (type default)))
 (symbol
  (lib_id "power:GND")
  (at 41.910 147.320 90)
  (unit 1)
  (body_style 1)
  (exclude_from_sim no)
  (in_bom no)
  (on_board yes)
  (in_pos_files yes)
  (dnp no)
  (property "Reference" "#PWR050" (at 41.910 147.320 270) (hide yes) (effects (font (size 1.27 1.27))))
  (property "Value" "GND" (at 45.310 147.320 270) (effects (font (size 1.27 1.27))))
  (property "Footprint" "" (at 41.910 147.320 270) (hide yes) (effects (font (size 1.27 1.27))))
  (property "Datasheet" "" (at 41.910 147.320 270) (hide yes) (effects (font (size 1.27 1.27))))
  (property "Description" "" (at 41.910 147.320 270) (hide yes) (effects (font (size 1.27 1.27))))
  (pin "1"))
 (symbol
  (lib_id "Device:C")
  (at 67.310 147.320 90)
  (unit 1)
  (body_style 1)
  (exclude_from_sim no)
  (in_bom yes)
  (on_board yes)
  (in_pos_files yes)
  (dnp no)
  (property "Reference" "C405" (at 67.310 144.920 270) (effects (font (size 1.27 1.27))))
  (property "Value" "100n" (at 67.310 150.020 270) (effects (font (size 1.27 1.27))))
  (property "Footprint" "Capacitor_SMD:C_0603_1608Metric" (at 67.310 147.320 270) (hide yes) (effects (font (size 1.27 1.27))))
  (property "Datasheet" "" (at 67.310 147.320 270) (hide yes) (effects (font (size 1.27 1.27))))
  (property "Description" "X7R" (at 67.310 147.320 270) (hide yes) (effects (font (size 1.27 1.27))))
  (pin "1")
  (pin "2"))
 (global_label "SYS"
  (shape bidirectional)
  (at 63.500 147.320 180)
  (effects (font (size 1.27 1.27)) (justify right))
  (property "Intersheetrefs" "${INTERSHEET_REFS}" (at 56.800 147.320 180) (effects (font (size 1.0 1.0) italic) (justify right))))
 (wire
  (pts (xy 71.120 147.320) (xy 73.660 147.320))
  (stroke (width 0) (type default)))
 (symbol
  (lib_id "power:GND")
  (at 73.660 147.320 90)
  (unit 1)
  (body_style 1)
  (exclude_from_sim no)
  (in_bom no)
  (on_board yes)
  (in_pos_files yes)
  (dnp no)
  (property "Reference" "#PWR051" (at 73.660 147.320 270) (hide yes) (effects (font (size 1.27 1.27))))
  (property "Value" "GND" (at 77.060 147.320 270) (effects (font (size 1.27 1.27))))
  (property "Footprint" "" (at 73.660 147.320 270) (hide yes) (effects (font (size 1.27 1.27))))
  (property "Datasheet" "" (at 73.660 147.320 270) (hide yes) (effects (font (size 1.27 1.27))))
  (property "Description" "" (at 73.660 147.320 270) (hide yes) (effects (font (size 1.27 1.27))))
  (pin "1"))
 (symbol
  (lib_id "Device:R")
  (at 99.060 147.320 90)
  (unit 1)
  (body_style 1)
  (exclude_from_sim no)
  (in_bom yes)
  (on_board yes)
  (in_pos_files yes)
  (dnp no)
  (property "Reference" "R406" (at 99.060 144.920 270) (effects (font (size 1.27 1.27))))
  (property "Value" "100k" (at 99.060 150.020 270) (effects (font (size 1.27 1.27))))
  (property "Footprint" "Resistor_SMD:R_0603_1608Metric" (at 99.060 147.320 270) (hide yes) (effects (font (size 1.27 1.27))))
  (property "Datasheet" "" (at 99.060 147.320 270) (hide yes) (effects (font (size 1.27 1.27))))
  (property "Description" "Thick film 1 %" (at 99.060 147.320 270) (hide yes) (effects (font (size 1.27 1.27))))
  (pin "1")
  (pin "2"))
 (global_label "I_LOW"
  (shape bidirectional)
  (at 95.250 147.320 180)
  (effects (font (size 1.27 1.27)) (justify right))
  (property "Intersheetrefs" "${INTERSHEET_REFS}" (at 86.350 147.320 180) (effects (font (size 1.0 1.0) italic) (justify right))))
 (wire
  (pts (xy 102.870 147.320) (xy 105.410 147.320))
  (stroke (width 0) (type default)))
 (symbol
  (lib_id "power:GND")
  (at 105.410 147.320 90)
  (unit 1)
  (body_style 1)
  (exclude_from_sim no)
  (in_bom no)
  (on_board yes)
  (in_pos_files yes)
  (dnp no)
  (property "Reference" "#PWR052" (at 105.410 147.320 270) (hide yes) (effects (font (size 1.27 1.27))))
  (property "Value" "GND" (at 108.810 147.320 270) (effects (font (size 1.27 1.27))))
  (property "Footprint" "" (at 105.410 147.320 270) (hide yes) (effects (font (size 1.27 1.27))))
  (property "Datasheet" "" (at 105.410 147.320 270) (hide yes) (effects (font (size 1.27 1.27))))
  (property "Description" "" (at 105.410 147.320 270) (hide yes) (effects (font (size 1.27 1.27))))
  (pin "1"))
 (symbol
  (lib_id "Device:R")
  (at 130.810 147.320 90)
  (unit 1)
  (body_style 1)
  (exclude_from_sim no)
  (in_bom yes)
  (on_board yes)
  (in_pos_files yes)
  (dnp no)
  (property "Reference" "R407" (at 130.810 144.920 270) (effects (font (size 1.27 1.27))))
  (property "Value" "100k" (at 130.810 150.020 270) (effects (font (size 1.27 1.27))))
  (property "Footprint" "Resistor_SMD:R_0603_1608Metric" (at 130.810 147.320 270) (hide yes) (effects (font (size 1.27 1.27))))
  (property "Datasheet" "" (at 130.810 147.320 270) (hide yes) (effects (font (size 1.27 1.27))))
  (property "Description" "Corriente apagada al arrancar" (at 130.810 147.320 270) (hide yes) (effects (font (size 1.27 1.27))))
  (pin "1")
  (pin "2"))
 (global_label "I_OFF"
  (shape bidirectional)
  (at 127.000 147.320 180)
  (effects (font (size 1.27 1.27)) (justify right))
  (property "Intersheetrefs" "${INTERSHEET_REFS}" (at 118.100 147.320 180) (effects (font (size 1.0 1.0) italic) (justify right))))
 (wire
  (pts (xy 134.620 147.320) (xy 137.160 147.320))
  (stroke (width 0) (type default)))
 (symbol
  (lib_id "power:+3V3")
  (at 137.160 147.320 270)
  (unit 1)
  (body_style 1)
  (exclude_from_sim no)
  (in_bom no)
  (on_board yes)
  (in_pos_files yes)
  (dnp no)
  (property "Reference" "#PWR053" (at 137.160 147.320 90) (hide yes) (effects (font (size 1.27 1.27))))
  (property "Value" "+3V3" (at 140.560 147.320 90) (effects (font (size 1.27 1.27))))
  (property "Footprint" "" (at 137.160 147.320 90) (hide yes) (effects (font (size 1.27 1.27))))
  (property "Datasheet" "" (at 137.160 147.320 90) (hide yes) (effects (font (size 1.27 1.27))))
  (property "Description" "" (at 137.160 147.320 90) (hide yes) (effects (font (size 1.27 1.27))))
  (pin "1"))
 (global_label "I_OFF"
  (shape bidirectional)
  (at 66.040 104.140 270)
  (effects (font (size 1.27 1.27)) (justify right))
  (property "Intersheetrefs" "${INTERSHEET_REFS}" (at 66.040 113.040 270) (effects (font (size 1.0 1.0) italic) (justify right))))
 (global_label "I_LOW"
  (shape bidirectional)
  (at 86.360 109.220 270)
  (effects (font (size 1.27 1.27)) (justify right))
  (property "Intersheetrefs" "${INTERSHEET_REFS}" (at 86.360 118.120 270) (effects (font (size 1.0 1.0) italic) (justify right))))
 (global_label "I_PLUS"
  (shape bidirectional)
  (at 208.280 63.500 0)
  (effects (font (size 1.27 1.27)) (justify left))
  (property "Intersheetrefs" "${INTERSHEET_REFS}" (at 218.280 63.500 0) (effects (font (size 1.0 1.0) italic) (justify left))))
 (global_label "SYS"
  (shape bidirectional)
  (at 185.420 101.600 270)
  (effects (font (size 1.27 1.27)) (justify right))
  (property "Intersheetrefs" "${INTERSHEET_REFS}" (at 185.420 108.300 270) (effects (font (size 1.0 1.0) italic) (justify right))))
 (text "VSET = 2,5 V  -> I_H = 1,042 A"
  (exclude_from_sim no)
  (at 63.50 69.85 0)
  (effects (font (size 1.4 1.4) (color 0 72 132 1)) (justify left bottom)))
 (text "VSET = 1,205 V -> I_L = 0,502 A (Q402)"
  (exclude_from_sim no)
  (at 63.50 73.66 0)
  (effects (font (size 1.4 1.4) (color 0 72 132 1)) (justify left bottom)))
 (text "4. Fuente de corriente pulsada"
  (exclude_from_sim no)
  (at 17.78 15.24 0)
  (effects (font (size 3.2 3.2) (thickness 0.35) bold (color 0 72 132 1)) (justify left bottom)))
 (text "U401 REF3325 -> R401 -> VSET -> R403 -> U402 OPA388 -> R404 -> Q403 P-MOS -> I_PLUS.   I = VSET / (20 x RS) = 1,042 A / 0,502 A."
  (exclude_from_sim no)
  (at 17.78 21.84 0)
  (effects (font (size 1.6 1.6) (color 0 72 132 1)) (justify left bottom)))
 (text "Componentes de soporte (desacoplo y polarizacion), conectados por etiqueta:"
  (exclude_from_sim no)
  (at 17.78 140.72 0)
  (effects (font (size 1.5 1.5) (thickness 0.35) bold (color 0 72 132 1)) (justify left bottom)))
 (text "Etiqueta global: [n] = pagina donde continua la senal."
  (exclude_from_sim no)
  (at 17.78 182.88 0)
  (effects (font (size 1.3 1.3) (color 0 72 132 1)) (justify left bottom)))
 (embedded_fonts no))
